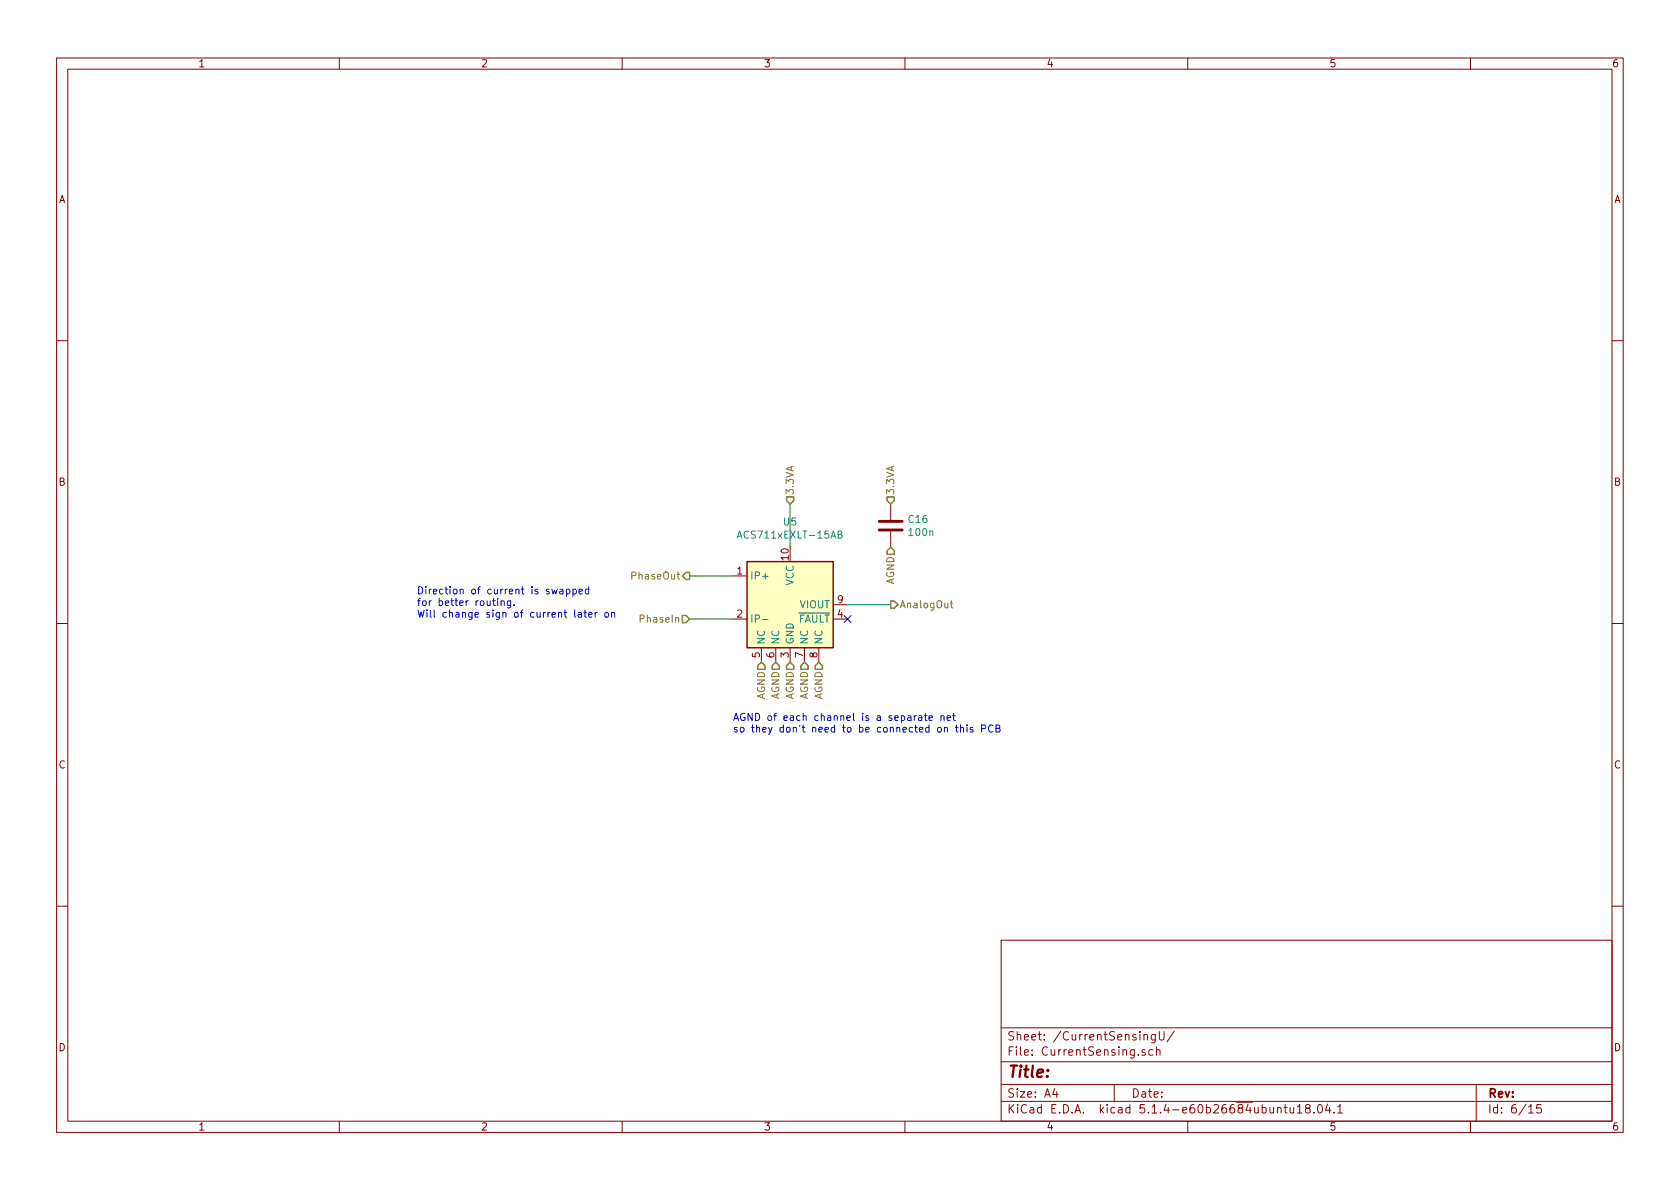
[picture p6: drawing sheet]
EESchema Schematic File Version 4
LIBS:CaroFocIw-cache
EELAYER 30 0
EELAYER END
$Descr A4 11693 8268
encoding utf-8
Sheet 6 15
Title ""
Date ""
Rev ""
Comp ""
Comment1 ""
Comment2 ""
Comment3 ""
Comment4 ""
$EndDescr
Text HLabel 4800 4300 0    50   Input ~ 0
PhaseIn
Text HLabel 4800 4000 0    50   Output ~ 0
PhaseOut
Wire Wire Line
	4800 4000 5100 4000
Wire Wire Line
	4800 4300 5100 4300
Wire Wire Line
	5500 3800 5500 3500
$Comp
L Device:C C16
U 1 1
P 6200 3650
AR Path="/5C35C464/5C35FBD5" Ref="C16"  Part="1" 
AR Path="/5C36048B/5C35FBD5" Ref="C21"  Part="1" 
AR Path="/5C360499/5C35FBD5" Ref="C22"  Part="1" 
F 0 "C16" H 6315 3696 50  0000 L CNN
F 1 "100n" H 6315 3605 50  0000 L CNN
F 2 "Capacitor_SMD:C_0603_1608Metric" H 6238 3500 50  0001 C CNN
F 3 "~" H 6200 3650 50  0001 C CNN
	1    6200 3650
	1    0    0    -1  
$EndComp
Text HLabel 6200 4200 2    50   Output ~ 0
AnalogOut
Wire Wire Line
	5900 4200 6200 4200
$Comp
L Sensor_Current:ACS711xEXLT-15AB U5
U 1 1
P 5500 4200
AR Path="/5C35C464/5C379FCC" Ref="U5"  Part="1" 
AR Path="/5C36048B/5C379FCC" Ref="U7"  Part="1" 
AR Path="/5C360499/5C379FCC" Ref="U8"  Part="1" 
F 0 "U5" H 5500 4778 50  0000 C CNN
F 1 "ACS711xEXLT-15AB" H 5500 4687 50  0000 C CNN
F 2 "Sensor_Current:Allegro_QFN-12-10-1EP_3x3mm_P0.5mm" H 5850 4150 50  0001 L CIN
F 3 "http://www.allegromicro.com/~/Media/Files/Datasheets/ACS711-Datasheet.ashx" H 5500 4200 50  0001 C CNN
	1    5500 4200
	1    0    0    -1  
$EndComp
Text Notes 2900 4300 0    50   ~ 0
Direction of current is swapped\nfor better routing.\nWill change sign of current later on
Text HLabel 5300 4600 3    50   Input ~ 0
AGND
Text HLabel 5400 4600 3    50   Input ~ 0
AGND
Text HLabel 5500 4600 3    50   Input ~ 0
AGND
Text HLabel 5600 4600 3    50   Input ~ 0
AGND
Text HLabel 5700 4600 3    50   Input ~ 0
AGND
Text HLabel 6200 3500 1    50   Input ~ 0
3.3VA
Text HLabel 5500 3500 1    50   Input ~ 0
3.3VA
Text HLabel 6200 3800 3    50   Input ~ 0
AGND
Text Notes 5100 5100 0    50   ~ 0
AGND of each channel is a separate net \nso they don't need to be connected on this PCB
NoConn ~ 5900 4300
$EndSCHEMATC
